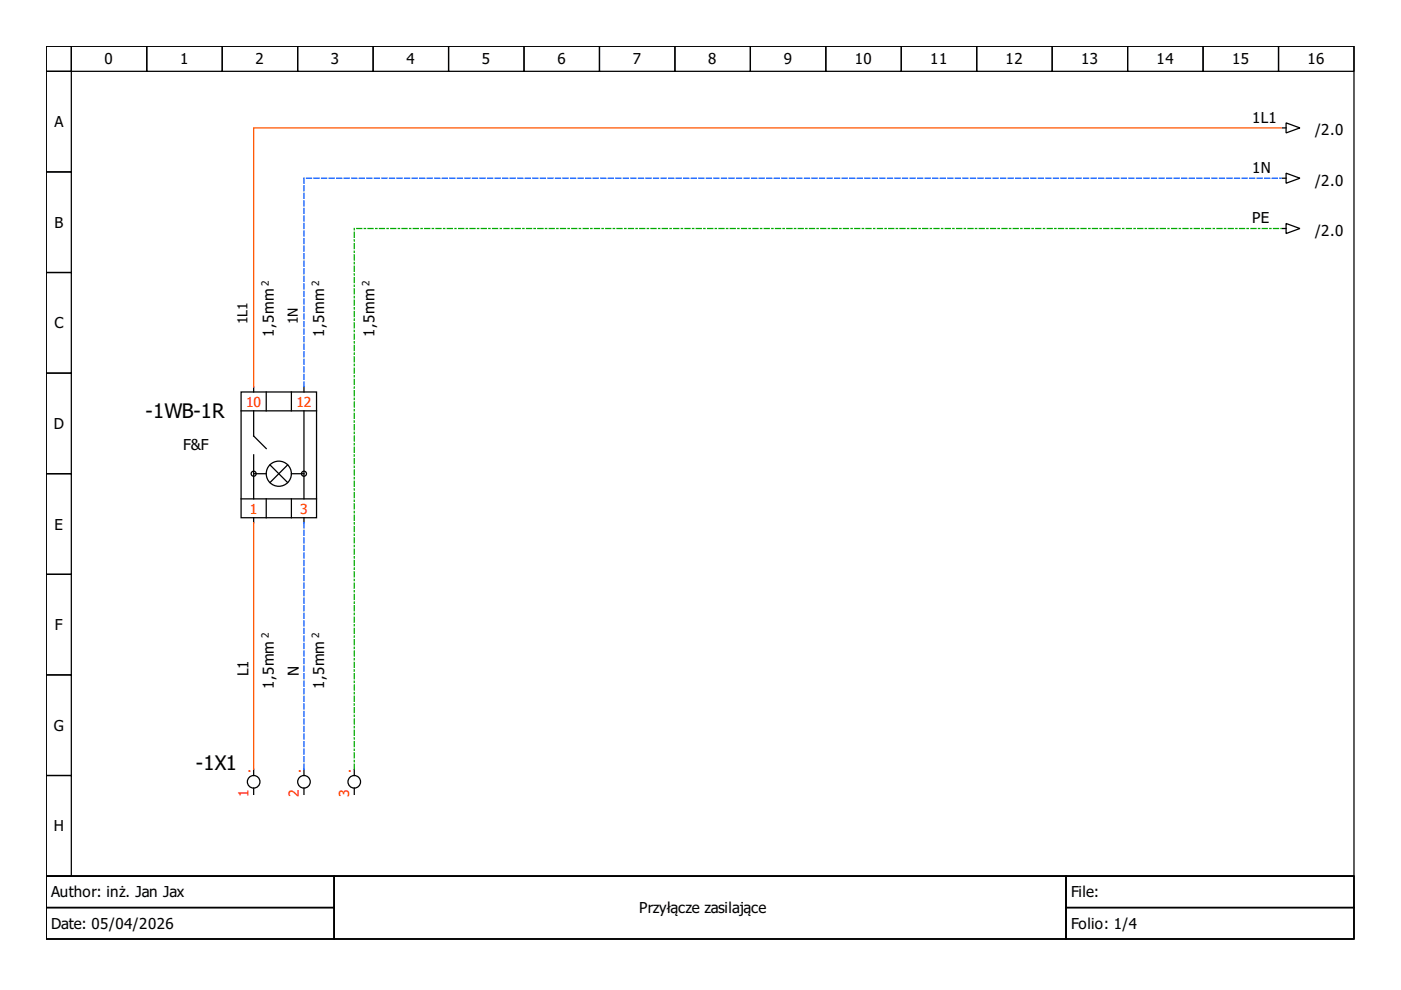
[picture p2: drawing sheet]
<svg xmlns="http://www.w3.org/2000/svg" width="297mm" height="210mm" viewBox="0 0 297 210" stroke-linecap="round" stroke-linejoin="round" font-family="sans-serif">
<g fill="none" stroke="#000" stroke-width=".27">
<path d="M9.8 9.8h277.3v176h-277.3zM9.8 9.8h5.3v5.3h-5.3zM9.8 15.1h5.3v21.4h-5.3zM15.1 9.8h16v5.3h-16zM31.1 9.8h16v5.3h-16zM47.1 9.8h16v5.3h-16zM63.1 9.8h16v5.3h-16zM79.1 9.8h16v5.3h-16zM95.1 9.8h16v5.3h-16zM111.1 9.8h16v5.3h-16zM127.1 9.8h16v5.3h-16zM143.1 9.8h16v5.3h-16z"/>
<path d="M159.1 9.8h16v5.3h-16zM175.1 9.8h16v5.3h-16zM191.1 9.8h16v5.3h-16zM207.1 9.8h16v5.3h-16zM223.1 9.8h16v5.3h-16zM239.1 9.8h16v5.3h-16zM255.1 9.8h16v5.3h-16zM271.1 9.8h16v5.3h-16zM9.8 36.5h5.3v21.3h-5.3zM271.9 27.1h.8M271.9 37.8h.8M272.7 26.1l2.9 1-2.9 1.1z"/>
<path d="M272.7 36.7l2.9 1.1-2.9 1.1zM9.8 57.8h5.3v21.3h-5.3zM271.9 48.4h.8M272.7 47.4l2.9 1-2.9 1.1zM9.8 79.1h5.3v21.3h-5.3zM51.1 83.1h16v26.7h-16zM51.1 87.1h16M53.8 82v1.1M53.8 87.1v5.3l2.6 2.7M53.8 96.4v9.4M56.4 83.1v4M57.2 98.6l3.8 3.7"/>
<path d="M61 98.6l-3.8 3.7M61.8 83.1v4M64.4 82v1.1M64.4 87.1v18.7M9.8 100.4h5.3v21.4h-5.3zM51.1 105.8h16M53.8 109.8v1M53.8 100.4h2.6M56.4 105.8v4M61.8 105.8v4M61.8 100.4h2.6M64.4 109.8v1"/>
<path d="M9.8 121.8h5.3v21.3h-5.3zM9.8 143.1h5.3v21.3h-5.3zM9.8 164.4h5.3v21.4h-5.3zM53.8 163.1v1.3M53.8 167.1v1.3M64.4 163.1v1.3M64.4 167.1v1.3M75.1 163.1v1.3M75.1 167.1v1.3M9.8 185.8h277.3v13.3h-277.3zM9.8 185.8h61v6.6h-61zM9.8 192.4h61v6.7h-61z"/>
<path d="M70.8 185.8h155.2v13.3h-155.2zM226 185.8h61.1v6.6h-61.1zM226 192.4h61.1v6.7h-61.1z"/>
<circle cx="53.8" cy="100.4" r=".53"/>
<circle cx="59.1" cy="100.4" r="2.67"/>
<circle cx="64.4" cy="100.4" r=".53"/>
<circle cx="53.8" cy="165.8" r="1.33"/>
<circle cx="64.4" cy="165.8" r="1.33"/>
<circle cx="75.1" cy="165.8" r="1.33"/>
</g>
<path d="M271.6 27.1h-217.8v54.9M53.8 110.8v52.3" fill="none" stroke="#f50" stroke-width=".27"/>
<path d="M64.4 82v-44.2h207.2M64.4 110.8v52.3" fill="none" stroke="#05f" stroke-width=".27" stroke-dasharray="1.1 .5"/>
<path d="M75.1 163.1v-114.7h196.5" fill="none" stroke="#0a0" stroke-width=".27" stroke-dasharray="1.1 .5 .3 .5"/>
<g font-size="4.3">
<text x="30.9" y="88.7">-1WB-1R</text>
<text x="41.5" y="163.4">-1X1</text>
</g>
<g font-size="3.2">
<text x="22.2" y="13.7">0</text>
<text x="38.2" y="13.7">1</text>
<text x="54.2" y="13.7">2</text>
<text x="70.2" y="13.7">3</text>
<text x="86.2" y="13.7">4</text>
<text x="102.2" y="13.7">5</text>
<text x="118.2" y="13.7">6</text>
<text x="134.2" y="13.7">7</text>
<text x="150.2" y="13.7">8</text>
<text x="166.2" y="13.7">9</text>
<text x="181.2" y="13.7">10</text>
<text x="197.2" y="13.7">11</text>
<text x="213.2" y="13.7">12</text>
<text x="229.2" y="13.7">13</text>
<text x="245.2" y="13.7">14</text>
<text x="261.2" y="13.7">15</text>
<text x="277.2" y="13.7">16</text>
<text x="11.5" y="27">A</text>
<text x="265.5" y="26.1">1L1</text>
<text x="278.8" y="28.7">/2.0</text>
<text x="265.5" y="36.7">1N</text>
<text x="278.8" y="39.4">/2.0</text>
<text x="265.5" y="47.4">PE</text>
<text x="11.5" y="48.3">B</text>
<text x="278.8" y="50">/2.0</text>
<text x="11.5" y="69.6">C</text>
<text x="58" y="71.4" transform="rotate(-90 58 71.4)">1,5mm</text>
<text x="68.7" y="71.4" transform="rotate(-90 68.7 71.4)">1,5mm</text>
<text x="79.4" y="71.4" transform="rotate(-90 79.4 71.4)">1,5mm</text>
<text x="11.4" y="91">D</text>
<text x="38.9" y="95.4">F&amp;F</text>
<text x="11.5" y="112.3">E</text>
<text x="11.7" y="133.6">F</text>
<text x="52.7" y="143.4" transform="rotate(-90 52.7 143.4)">L1</text>
<text x="63.4" y="143.4" transform="rotate(-90 63.4 143.4)">N</text>
<text x="58" y="146" transform="rotate(-90 58 146)">1,5mm</text>
<text x="68.7" y="146" transform="rotate(-90 68.7 146)">1,5mm</text>
<text x="11.4" y="155">G</text>
<text x="11.4" y="176.3">H</text>
<text x="10.9" y="190.3">Author: inż. Jan Jax</text>
<text x="227.1" y="190.3">File:</text>
<text x="10.9" y="197">Date: 05/04/2026</text>
<text x="135.5" y="193.6">Przyłącze zasilające</text>
<text x="227.1" y="197">Folio: 1/4</text>
</g>
<g font-size="2.9">
<text x="52.4" y="68.7" transform="rotate(-90 52.4 68.7)">1L1</text>
<text x="63.1" y="68.7" transform="rotate(-90 63.1 68.7)">1N</text>
</g>
<g font-size="2.9" fill="#f00">
<text x="52.2" y="86.3">10</text>
<text x="62.8" y="86.3">12</text>
<text x="53" y="109">1</text>
<text x="63.6" y="109">3</text>
<text x="52.4" y="163.6">.</text>
<text x="63.1" y="163.6">.</text>
<text x="73.8" y="163.6">.</text>
<text x="52.7" y="169" transform="rotate(-90 52.7 169)">1</text>
<text x="63.4" y="169" transform="rotate(-90 63.4 169)">2</text>
<text x="74" y="169" transform="rotate(-90 74 169)">3</text>
</g>
<g font-size="2.1">
<text x="57" y="60.7" transform="rotate(-90 57 60.7)">2</text>
<text x="67.6" y="60.7" transform="rotate(-90 67.6 60.7)">2</text>
<text x="78.3" y="60.7" transform="rotate(-90 78.3 60.7)">2</text>
<text x="57" y="135.4" transform="rotate(-90 57 135.4)">2</text>
<text x="67.6" y="135.4" transform="rotate(-90 67.6 135.4)">2</text>
</g>
</svg>
